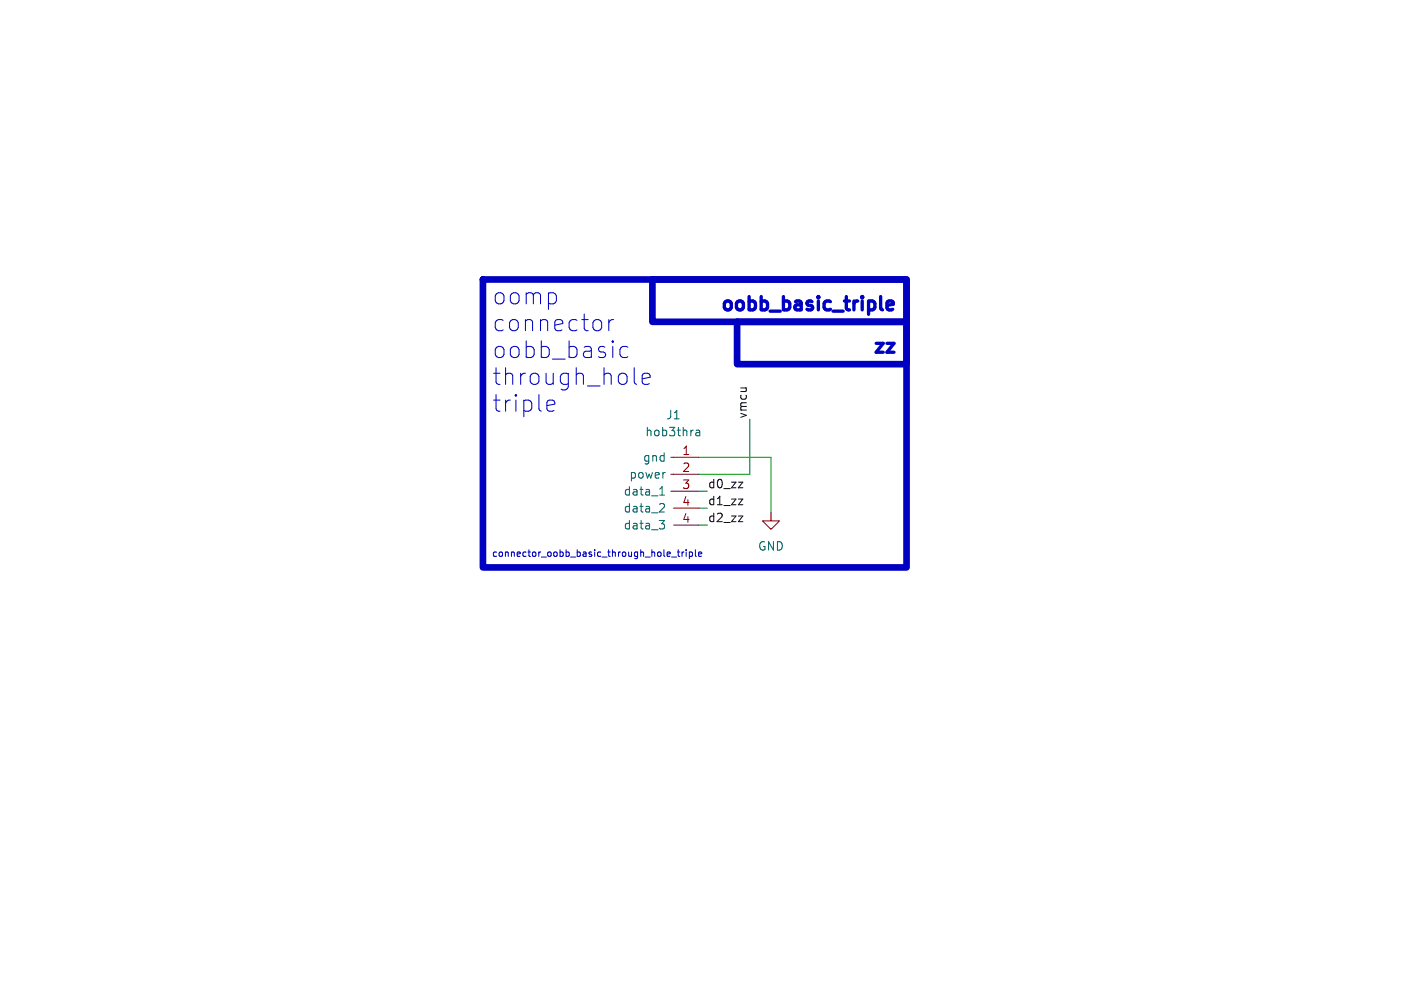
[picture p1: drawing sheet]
<svg xmlns="http://www.w3.org/2000/svg" width="210mm" height="148mm" viewBox="0 0 210 148" stroke-linecap="round" stroke-linejoin="round" font-family="sans-serif">
<path d="M100.6 73.7h4.2M100.6 71.1h4.2M100.6 68.6h4.2M101 76.2h3.8M101 78.7h3.8M115.6 76.8v1.3h1.2l-1.2 1.3-1.3-1.3h1.3" fill="none" stroke="#840000" stroke-width=".15"/>
<path d="M98.8 78h.8l-.4 .5 .3 .2 .1 .4-.2 .2h-.4M98.9 74.2h.7M99 73.3l.2-.3v1.2M99.1 75.5l.4 .1 .1 .3-.8 .9h.8M99.6 70.9h.1M104.4 64.6h.4l.1 .7M104.9 64.8l-.4 .1a.25 .25 0 0 0-.2 .2 .25 .25 0 0 0 .2 .2h.4" fill="none" stroke="#006464" stroke-width=".15"/>
<path d="M110.7 72.3h.6l-.6 .8h.6M110.7 74.8h.6l-.6 .9h.6M110.7 77.4h.6l-.6 .8h.6" fill="none" stroke="#0f0f0f" stroke-width=".15"/>
<path d="M132.1 46.4l.2 .1M133 45.8l.9-.2-.1-.4-.6-.1-.2 .3v.8l.1 .2 .1 .1 .6-.1M133 51.5h1l-1 1.3h1" fill="none" stroke="#0000c2" stroke-width=".5"/>
<g fill="none" stroke="#0000c2" stroke-width=".15">
<path d="M90.1 48.2l.1 .2v.7l-.1 .3M91.3 47.9v1.7M92 47.9a.64 .64 0 0 0-.7 .5M94.1 52.1l-.2-.2h-.5l-.4 .3-.1 .2v.7l.3 .4 .2 .1h.5l.2-.1M95.1 55.1v2.2l.1 .2 .2 .1M96.3 56.8l1.2-.2-.2-.5-.2-.1h-.5l-.2 .1-.1 .2v1l.1 .2 .2 .1h.5l.2-.1M82.1 61.5l.2 .2h.5l.2-.2M82.1 60.1l.2-.1h.5l.2 .1 .2 .5-1.2 .2M100.7 83.5h.7M101.5 82.8h.4M101.7 82.4v.9l.2 .1M102.2 82.8v.6"/>
<path d="M102.5 82.8l-.3 .2M102.9 82.4v.1M102.9 82.8v.6M103.3 82.8h.3l.2 .2-.1 .4h-.4M103.3 82.8v1M104.2 82.4v.9l.2 .1M104.7 83.1l.5-.1-.1-.2h-.2l-.2 .1 .1 .5h.3"/>
</g>
<path d="M72.4 41.9h63.5v43.2h-63.5zM97.8 41.9h38.1v6.4h-38.1zM110.5 48.3h25.4v6.3h-25.4z" fill="none" stroke="#0000c2" stroke-width="1"/>
<path d="M104.8 68.6h10.8v8.2M104.8 78.7h1.2M104.8 73.7h1.2M104.8 76.2h1.2M112.4 62.9v8.2h-7.6" fill="none" stroke="#009600" stroke-width=".15"/>
<g font-size="3.5" fill="#0000c2">
<text x="73.7" y="45.9">oomp</text>
<text x="73.7" y="49.9">connector</text>
<text x="73.7" y="53.9">oobb_basic</text>
<text x="73.7" y="58">through_hole</text>
<text x="73.7" y="62">triple</text>
</g>
<g font-size="2.8" fill="#0000c2">
<text x="107.4" y="46.7">oobb_basic_triple</text>
<text x="130.3" y="53.1">zz</text>
</g>
<g font-size="1.8" fill="#006464">
<text x="96.6" y="65.6">hob3thra</text>
<text x="99.8" y="63.1">J1</text>
<text x="94.2" y="72">power</text>
<text x="96.3" y="69.4">gnd</text>
<text x="93.4" y="74.5">data_1</text>
<text x="93.4" y="77.1">data_2</text>
<text x="93.4" y="79.6">data_3</text>
<text x="113.5" y="82.8">GND</text>
</g>
<g font-size="1.8" fill="#0f0f0f">
<text x="112" y="62.9" transform="rotate(-90 112 62.9)">vmcu</text>
<text x="106" y="73.3">d0_zz</text>
<text x="106" y="75.9">d1_zz</text>
<text x="106" y="78.4">d2_zz</text>
</g>
<g font-size="1.8" fill="#a90000">
<text x="102.2" y="68.3">1</text>
<text x="102.2" y="70.9">2</text>
<text x="102.2" y="73.4">3</text>
<text x="102.2" y="75.9">4</text>
<text x="102.2" y="78.5">4</text>
</g>
<text font-size="1.4" fill="#0000c2" x="73.7" y="83.6">connector_oobb_basic_through_hole_triple</text>
</svg>
